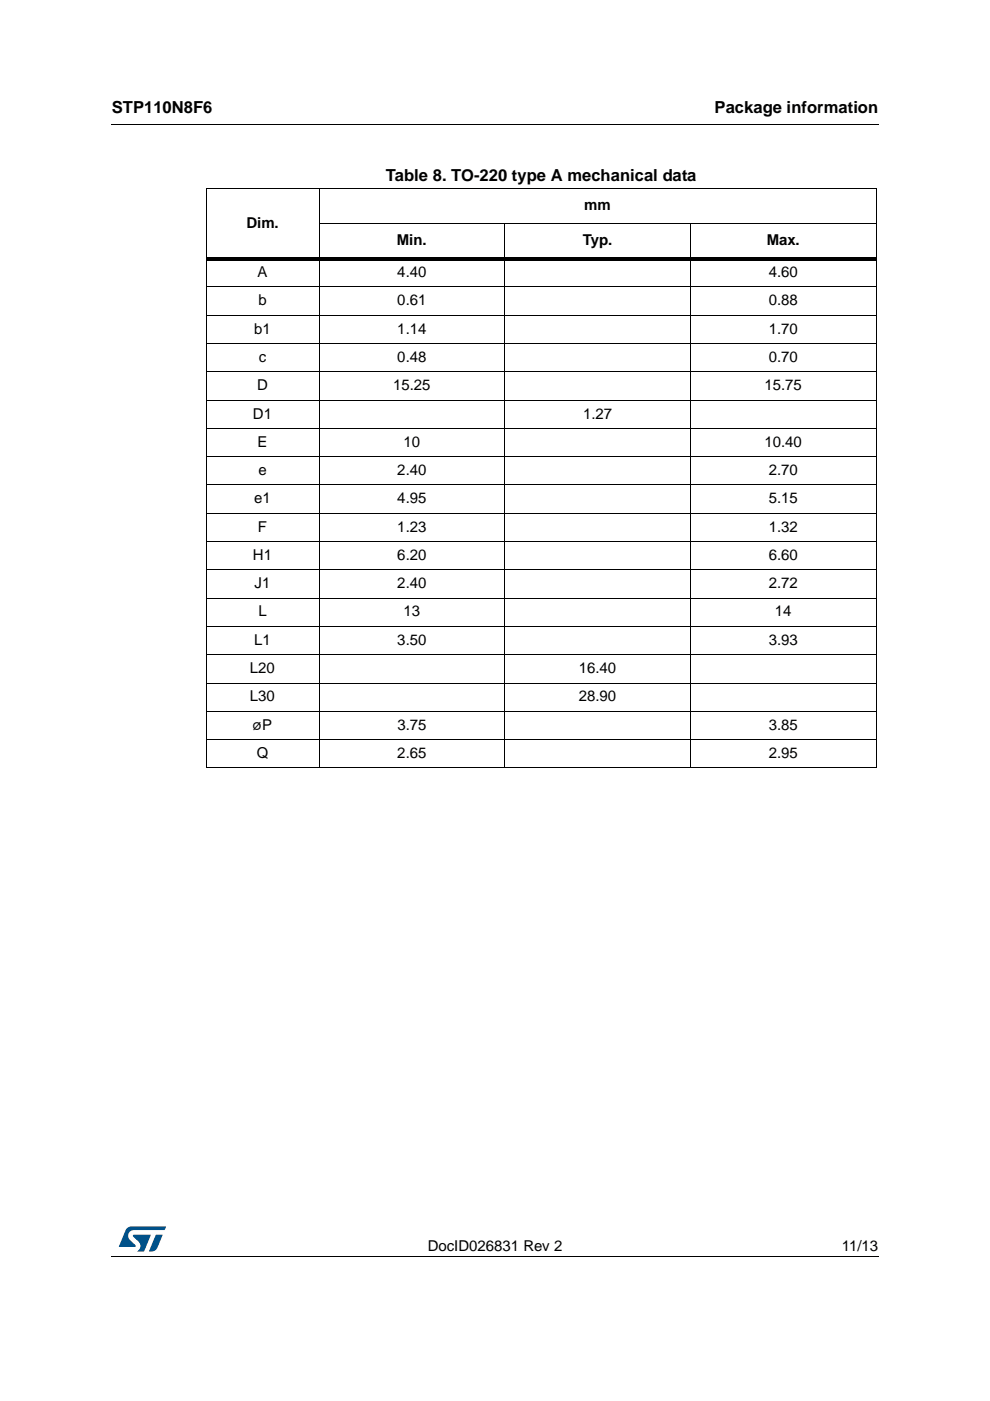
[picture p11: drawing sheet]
<svg xmlns="http://www.w3.org/2000/svg" width="210mm" height="297mm" viewBox="0 0 210 297" stroke-linecap="round" stroke-linejoin="round" font-family="sans-serif">
<path d="M23.6 26.2l.1 .2zM23.6 266.3l.1 .1z" fill="#000"/>
<path d="M23.7 26.3h162.6M23.7 266.4h162.6" fill="none" stroke="#000" stroke-width=".21"/>
<path d="M25.2 260h10v5.3h-10z" fill="#fff"/>
<g fill="#005189">
<path d="M26.8 260.5l1.1-.5 7.3 .1-.3 .7h-6.5a1.31 1.31 0 0 0-1.2 1.1 1.31 1.31 0 0 0 .8 1.4l.7 .7v.3l-3.5 .1z"/>
<path d="M33.1 261.8h1.4l-.7 1.6a2.16 2.16 0 0 1-1.3 1.9l-.9-.1z"/>
<path d="M28.2 261.8l3.8 .1-1.4 3.3-1.6 .1a1.43 1.43 0 0 0 .6-1.7l-1.4-1.4z"/>
</g>
<g fill="none" stroke="#000" stroke-width=".21">
<path d="M67.6 40v122.9M43.6 40h142.2M43.7 40.1v122.6M67.6 47.5h118.2M107 47.4v115.5M146.4 47.4v115.5M185.8 40.1v122.6M43.6 60.8h142.2M43.6 66.8h142.2M43.6 72.9h142.2M43.6 78.8h142.2M43.6 84.8h142.2"/>
<path d="M43.6 90.8h142.2M43.6 96.8h142.2M43.6 102.8h142.2M43.6 108.8h142.2M43.6 114.8h142.2M43.6 120.8h142.2M43.6 126.8h142.2M43.6 132.8h142.2M43.6 138.8h142.2M43.6 144.8h142.2M43.6 150.8h142.2M43.6 156.8h142.2"/>
<path d="M43.6 162.8h142.2"/>
</g>
<path d="M43.6 54.5h142.2v.7h-142.2z" fill="#000"/>
<g font-size="3.5">
<text x="23.7" y="23.9">STP110N8F6</text>
<text x="151.5" y="23.9">Package information</text>
<text x="81.8" y="38.5">Table 8. TO-220 type A mechanical data</text>
</g>
<g font-size="3.2">
<text x="123.9" y="44.6">mm</text>
<text x="52.2" y="48.3">Dim.</text>
<text x="84.2" y="52">Min.</text>
<text x="123.6" y="52">Typ.</text>
<text x="162.6" y="52">Max.</text>
<text x="54.6" y="58.7">A</text>
<text x="84.2" y="58.7">4.40</text>
<text x="163" y="58.7">4.60</text>
<text x="54.8" y="64.7">b</text>
<text x="84.2" y="64.7">0.61</text>
<text x="163" y="64.7">0.88</text>
<text x="53.9" y="70.7">b1</text>
<text x="84.2" y="70.7">1.14</text>
<text x="163" y="70.7">1.70</text>
<text x="54.9" y="76.7">c</text>
<text x="84.2" y="76.7">0.48</text>
<text x="163" y="76.7">0.70</text>
<text x="54.5" y="82.7">D</text>
<text x="83.4" y="82.7">15.25</text>
<text x="162.1" y="82.7">15.75</text>
<text x="53.6" y="88.7">D1</text>
<text x="123.6" y="88.7">1.27</text>
<text x="54.6" y="94.7">E</text>
<text x="85.6" y="94.7">10</text>
<text x="162.1" y="94.7">10.40</text>
<text x="54.8" y="100.7">e</text>
<text x="84.2" y="100.7">2.40</text>
<text x="163" y="100.7">2.70</text>
<text x="53.9" y="106.7">e1</text>
<text x="84.2" y="106.7">4.95</text>
<text x="163" y="106.7">5.15</text>
<text x="54.7" y="112.7">F</text>
<text x="84.2" y="112.7">1.23</text>
<text x="163" y="112.7">1.32</text>
<text x="53.6" y="118.7">H1</text>
<text x="84.2" y="118.7">6.20</text>
<text x="163" y="118.7">6.60</text>
<text x="54" y="124.7">J1</text>
<text x="84.2" y="124.7">2.40</text>
<text x="163" y="124.7">2.72</text>
<text x="54.8" y="130.7">L</text>
<text x="85.6" y="130.7">13</text>
<text x="164.3" y="130.7">14</text>
<text x="53.9" y="136.7">L1</text>
<text x="84.2" y="136.7">3.50</text>
<text x="163" y="136.7">3.93</text>
<text x="53" y="142.7">L20</text>
<text x="122.7" y="142.7">16.40</text>
<text x="53" y="148.7">L30</text>
<text x="122.7" y="148.7">28.90</text>
<text x="53.6" y="154.7">øP</text>
<text x="84.2" y="154.7">3.75</text>
<text x="163" y="154.7">3.85</text>
<text x="54.4" y="160.7">Q</text>
<text x="84.2" y="160.7">2.65</text>
<text x="163" y="160.7">2.95</text>
<text x="90.7" y="265.1">DocID026831 Rev 2</text>
<text x="178.5" y="265.1">11/13</text>
</g>
</svg>
